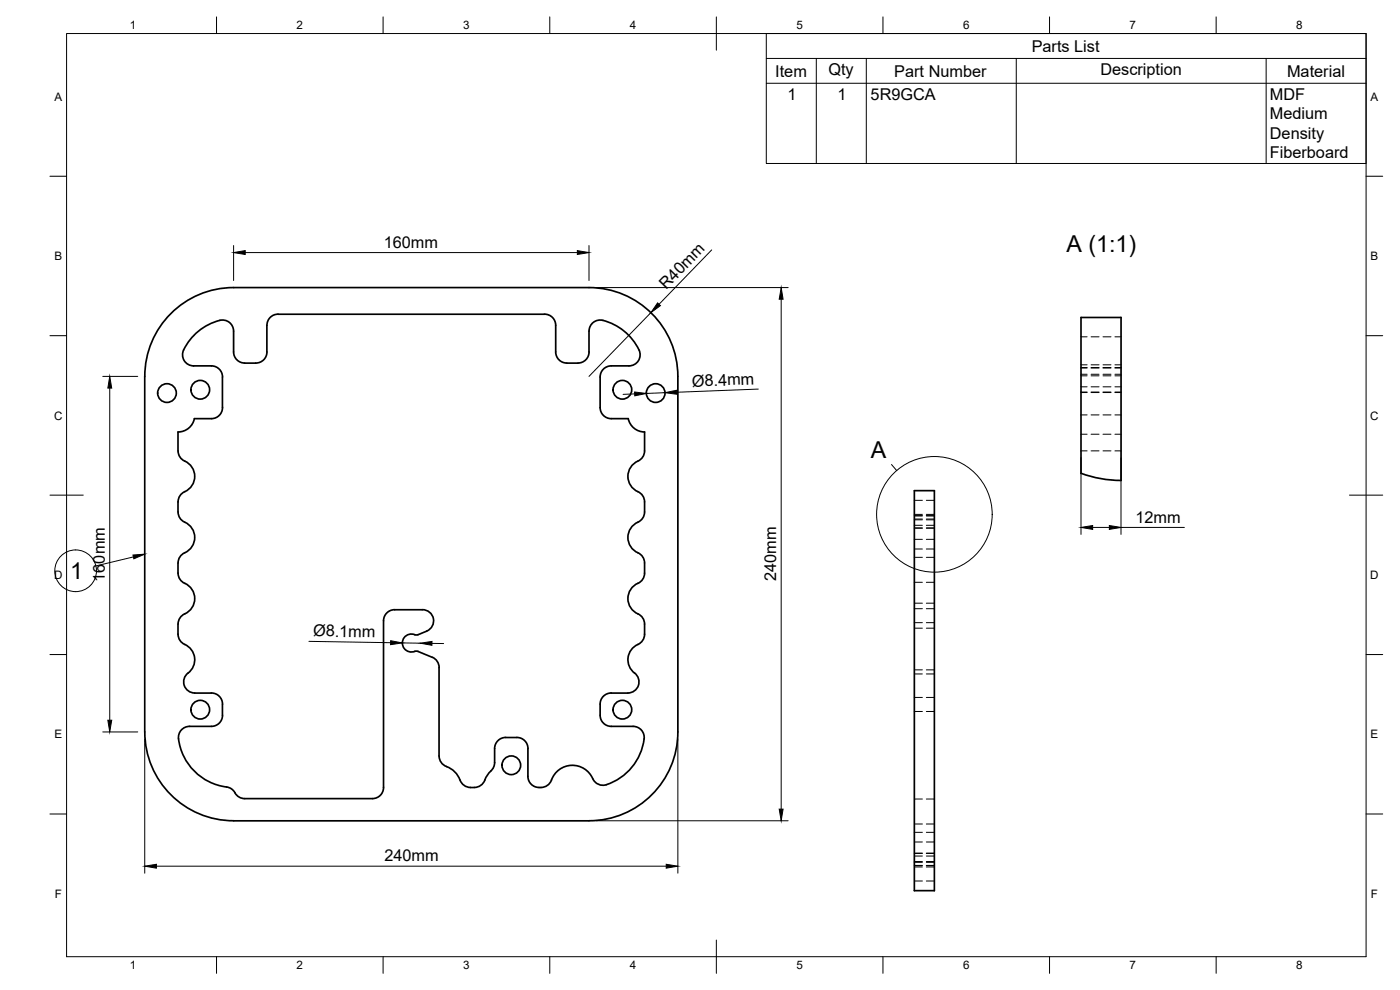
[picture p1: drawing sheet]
<svg xmlns="http://www.w3.org/2000/svg" width="420mm" height="297mm" viewBox="0 0 420 297" stroke-linecap="round" stroke-linejoin="round" font-family="sans-serif">
<!-- layer: Visible -->
<g fill="none" stroke="#000" stroke-width=".51">
<path d="M70.1 86.3h106.7a26.7 26.7 0 0 1 26.6 26.7v106.6a26.7 26.7 0 0 1-26.6 26.7M70.1 86.3a26.7 26.7 0 0 0-26.6 26.6l-.1 106.7a26.7 26.7 0 0 0 26.7 26.7M83.4 94.3h80M83.4 94.3a3.3 3.3 0 0 0-3.3 3.3v8M163.4 94.3a3.3 3.3 0 0 1 3.4 3.3v8M58.1 109.8h5.3a3.3 3.3 0 0 1 3.4 3.3v9.2a3.3 3.3 0 0 1-3.4 3.3h-5.1a5 5 0 0 1-4.9 4v5.7a3.6 3.6 0 0 0 2.7 3.4 5.1 5.1 0 0 1 2.3 4.9 5.1 5.1 0 0 1-3.4 4.2l-.9 .7-.5 1-.2 1.1v3a3.6 3.6 0 0 0 2.7 3.4 5.1 5.1 0 0 1 2.3 4.9 5.1 5.1 0 0 1-3.4 4.2l-.9 .8-.5 .9-.2 1.1v3.1a3.6 3.6 0 0 0 2.7 3.4 5.1 5.1 0 0 1 2.3 4.9 5.1 5.1 0 0 1-3.4 4.1l-.9 .8-.5 .9-.2 4.2M70.1 105.6v-6.2a3.5 3.5 0 0 0-5.3-2.9 15.9 15.9 0 0 0-10 9.6 3.3 3.3 0 0 0 3.3 3.7M70.1 105.6a3.3 3.3 0 0 0 3.3 3.3l3.4 .1a3.4 3.4 0 0 0 3.3-3.4M166.8 105.6a3.3 3.3 0 0 0 3.3 3.3l3.3 .1a3.4 3.4 0 0 0 3.4-3.4M176.8 105.6v-6.2a3.5 3.5 0 0 1 5.3-2.9 15.9 15.9 0 0 1 10 9.6 3.3 3.3 0 0 1-3.3 3.7h-5.4a3.3 3.3 0 0 0-3.3 3.3v9.2a3.3 3.3 0 0 0 3.3 3.3h5.1a5 5 0 0 0 5 4l-.1 5.7a3.6 3.6 0 0 1-2.6 3.4 5.1 5.1 0 0 0-2.3 4.9 5.1 5.1 0 0 0 3.4 4.2l.8 .7 .6 1 .1 4.1a3.6 3.6 0 0 1-2.6 3.4 5.1 5.1 0 0 0-2.3 4.9 5.1 5.1 0 0 0 3.4 4.2l.8 .8 .6 .9 .1 4.2a3.6 3.6 0 0 1-2.6 3.4 5.1 5.1 0 0 0-2.3 4.9 5.1 5.1 0 0 0 3.4 4.1l.8 .8 .6 .9 .1 4.2M274.4 147.2h6v120h-6zM336.5 144.2a34.7 34.7 0 0 1-12.1-2.2v-46.7h12v48.9"/>
<path d="M53.4 190.3a3.6 3.6 0 0 0 2.6 3.4 5 5 0 0 1 .4 8.3M118.4 183l8.4-.1a3.3 3.3 0 0 1 3.3 2.7 3.3 3.3 0 0 1-2 3.8l-2.9 1.1a3.8 3.8 0 0 0-3.9 .8 2.8 2.8 0 0 0 .2 3.5 2.8 2.8 0 0 0 3.5 .6l4.7 1.8M118.4 182.9a3.3 3.3 0 0 0-3.3 3.4v50a3.3 3.3 0 0 1-3.3 3.3h-38.4a4.2 4.2 0 0 1-3.5-2.6l-.9-.6a19.3 19.3 0 0 1-10.2-4.5 15.8 15.8 0 0 1-5.2-11.2 3.3 3.3 0 0 1 3.3-2.8h6.5a3.3 3.3 0 0 0 3.4-3.3v-3.3a3.3 3.3 0 0 0-3.4-3.4M129.7 197.2l1 .6 .7 .9 .4 1.6v26.6M193.4 190.3a3.6 3.6 0 0 1-2.5 3.4 5 5 0 0 0-.5 8.3M56.5 201.9a3.3 3.3 0 0 0-1.2 3.7 3.3 3.3 0 0 0 3.2 2.3M58.4 207.9h5M183.4 207.9h5M183.4 207.9a3.3 3.3 0 0 0-3.3 3.4v3.3a3.3 3.3 0 0 0 3.3 3.3h6.6a3.3 3.3 0 0 1 3.3 3.8M190.4 201.9a3.3 3.3 0 0 1 1.2 3.7 3.3 3.3 0 0 1-3.2 2.3M131.8 226.8l.2 1.2 .6 1 1.4 1M134 230a6.7 6.7 0 0 1 4 4.1"/>
<path d="M138.1 234a4.2 4.2 0 0 0 3.7 2.3 4.2 4.2 0 0 0 3.7-2.3M148.4 224.6a3.3 3.3 0 0 1 3.4-3.3h3.3a3.3 3.3 0 0 1 3.4 3.3M148.4 224.6v4.2a4.5 4.5 0 0 1-1.8 3.3l-1.1 2M158.4 224.6v8.3a3.7 3.7 0 0 0 3.1 3.4 3.7 3.7 0 0 0 4-2.3M165.5 234.1a6.7 6.7 0 0 1 6.4-4.5 6.7 6.7 0 0 1 6.3 4.6 3.3 3.3 0 0 0 3.8 1.2M193.3 221.7a16.7 16.7 0 0 1-11.3 13.7M70.1 246.3h106.7"/>
<circle cx="50.1" cy="117.9" r="2.8"/>
<circle cx="60.1" cy="116.9" r="2.8"/>
<circle cx="186.8" cy="116.9" r="2.8"/>
<circle cx="196.8" cy="117.9" r="2.8"/>
<circle cx="60.1" cy="212.9" r="2.8"/>
<circle cx="186.8" cy="212.9" r="2.8"/>
<circle cx="153.4" cy="229.6" r="2.8"/>
</g>
<!-- layer: Hidden -->
<g fill="none" stroke="#000" stroke-width=".3">
<path d="M324.4 110.3h1.9M324.4 117.6h1.9M324.4 116.1h1.9M324.4 101.1h1.9M324.4 109.5h1.9M324.4 112.8h1.9M324.4 110.4h1.9M324.4 117.8h1.9M324.4 112.3h1.9M327.4 110.3h2.4M327.4 117.6h2.4M327.4 116.1h2.4"/>
<path d="M327.4 101.1h2.4M327.4 109.5h2.4M327.4 112.8h2.4M327.4 110.4h2.4M327.4 117.8h2.4M327.4 112.3h2.4M331 110.3h2.4M331 117.6h2.4M331 116.1h2.4M331 101.1h2.4M331 109.5h2.4M331 112.8h2.4"/>
<path d="M331 110.4h2.4M331 117.8h2.4M331 112.3h2.4M334.6 110.3h1.8M334.6 117.6h1.8M334.6 116.1h1.8M334.6 101.1h1.8M334.6 109.5h1.8M334.6 112.8h1.8M334.6 110.4h1.8M334.6 117.8h1.8M334.6 112.3h1.8"/>
<path d="M324.4 130.3h1.9M324.4 135.3h1.9M324.4 124.5h1.9M327.4 130.3h2.4M327.4 135.3h2.4M327.4 124.5h2.4M331 130.3h2.4M331 135.3h2.4M331 124.5h2.4M334.6 130.3h1.8M334.6 135.3h1.8M334.6 124.5h1.8"/>
<path d="M274.4 154.7h2.4M274.4 158.4h2.4M274.4 157.6h2.4M274.4 150.1h2.4M274.4 154.3h2.4M274.4 156h2.4M274.4 154.8h2.4M274.4 158.5h2.4M274.4 155.7h2.4M278 154.7h2.4M278 158.4h2.4M278 157.6h2.4"/>
<path d="M278 150.1h2.4M278 154.3h2.4M278 156h2.4M278 154.8h2.4M278 158.5h2.4M278 155.7h2.4M274.4 174.7h2.4M274.4 164.7h2.4M274.4 167.2h2.4M274.4 161.8h2.4M278 174.7h2.4M278 164.7h2.4"/>
<path d="M278 167.2h2.4M278 161.8h2.4M274.4 181h2.4M274.4 188.5h2.4M274.4 182.6h2.4M274.4 186.8h2.4M278 181h2.4M278 188.5h2.4M278 182.6h2.4M278 186.8h2.4M274.4 201h2.4M274.4 213.5h2.4"/>
<path d="M274.4 209.3h2.4M274.4 202.2h2.4M278 201h2.4M278 213.5h2.4M278 209.3h2.4M278 202.2h2.4M274.4 239.7h2.4M278 239.7h2.4M274.4 259.7h2.4M274.4 247.2h2.4M274.4 249.7h2.4M274.4 256.1h2.4"/>
<path d="M274.4 252.6h2.4M274.4 256.8h2.4M274.4 258.5h2.4M274.4 258.7h2.4M274.4 256h2.4M278 259.7h2.4M278 247.2h2.4M278 249.7h2.4M278 256.1h2.4M278 252.6h2.4M278 256.8h2.4M278 258.5h2.4"/>
<path d="M278 258.7h2.4M278 256h2.4M274.4 260.1h2.4M274.4 264.3h2.4M278 260.1h2.4M278 264.3h2.4"/>
</g>
<!-- layer: Border -->
<g fill="none" stroke="#000" stroke-width=".3">
<path d="M20 10.1h390v276.9h-390zM65 5.1v5M115 5.1v5M165 5.1v5M215 5.1v10M265 5.1v5M315 5.1v5M365 5.1v5M15 52.9h5M410 52.9h5M15 100.7h5M410 100.7h5"/>
<path d="M15 148.6h10M405 148.6h10M15 196.4h5M410 196.4h5M15 244.2h5M410 244.2h5M65 287v5M115 287v5M165 287v5M215 282.1v9.9M265 287v5M315 287v5"/>
<path d="M365 287v5"/>
</g>
<!-- layer: Dimensions -->
<g fill="none" stroke="#000" stroke-width=".3">
<path d="M70.1 73.7v10.5M73.6 75.8h99.7M176.8 73.7v10.5M213.6 75l-15.8 16.3M178.9 86.3h57.6M195.3 93.8l-18.5 19.1M234.4 89.8v153M30.8 112.9h10.5M32.9 116.4v99.7M190.5 118.2l-3.5 .1M199.6 117.8l-5.6 .3M227.6 116.7l-24.5 1"/>
<path d="M324.4 137.4v22.9M336.4 137.4v22.9M327.9 158.2h5M336.4 158.2h19.1M92.7 192.4l24.5 .4M120.7 192.9l5.4 .1M129.6 193l3.5 .1M30.8 219.6h10.5M43.4 221.7v40.3M203.4 221.7v40.3M46.9 259.9h153M178.9 246.3h57.6"/>
</g>
<g fill="#000" stroke="#000" stroke-width=".3">
<path d="M70.1 75.8l3.5-.6v1.2zM173.3 75.2l3.5 .6-3.5 .6zM197.4 90.9l.8 .8-2.9 2.1zM234.4 86.3l.6 3.5h-1.2zM32.9 112.9l.6 3.5h-1.1zM190.5 117.6l3.5 .5-3.5 .7zM199.6 117.8l3.5-.7v1.2zM324.4 158.2l3.5-.5v1.1zM332.9 157.7l3.5 .5-3.5 .6zM117.2 192.2l3.5 .7-3.5 .5zM126.1 193l3.5-.5v1.1zM32.4 216.1h1.1l-.6 3.5z"/>
<path d="M43.4 259.9l3.5-.6v1.2zM199.9 259.3l3.5 .6-3.5 .6zM233.8 242.8h1.2l-.6 3.5z"/>
</g>
<!-- layer: BOM -->
<g fill="none" stroke="#000" stroke-width=".3">
<path d="M230 10.1h180v39h-180zM230 17.5h180M245 17.5v31.6M260 17.5v31.6M305 17.5v31.6M380 17.5v31.6M230 25h180M40 167.1l-11.2 2.7"/>
<circle cx="22.7" cy="171.3" r="6.3"/>
</g>
<path d="M39.9 166.5l3.5-.2-3.2 1.4z" fill="#000" stroke="#000" stroke-width=".3"/>
<!-- layer: Annotations -->
<g fill="none" stroke="#000" stroke-width=".3">
<path d="M267.5 139.4l1.6 1.8"/>
<circle cx="280.4" cy="154.3" r="17.3"/>
</g>
<g font-size="7">
<text x="320.1" y="75.6">A (1:1)</text>
<text x="261.4" y="137.4">A</text>
<text x="21" y="173.8">1</text>
</g>
<g font-size="4.9">
<text x="309.6" y="15.5">Parts List</text>
<text x="232.7" y="23">Item</text>
<text x="248.6" y="22.5">Qty</text>
<text x="268.4" y="23">Part Number</text>
<text x="330.2" y="22.5">Description</text>
<text x="386.3" y="23">Material</text>
<text x="236.3" y="29.9">1</text>
<text x="251.3" y="29.9">1</text>
<text x="261.3" y="30">5R9GCA</text>
<text x="381.1" y="30">MDF</text>
<text x="381.1" y="35.8">Medium</text>
<text x="381.1" y="41.7">Density</text>
<text x="381.1" y="47.5">Fiberboard</text>
<text x="115.2" y="74.3">160mm</text>
<text x="199.9" y="87" transform="rotate(-46 199.9 87)">R40mm</text>
<text x="207.7" y="116" transform="rotate(-2 207.7 116)">Ø8.4mm</text>
<text x="340.8" y="156.9">12mm</text>
<text x="31.5" y="174.5" transform="rotate(-90 31.5 174.5)">160mm</text>
<text x="233" y="174.3" transform="rotate(-90 233 174.3)">240mm</text>
<text x="93.9" y="190.9" transform="rotate(1 93.9 190.9)">Ø8.1mm</text>
<text x="115.4" y="258.4">240mm</text>
</g>
<g font-size="3.5">
<text x="39" y="8.8">1</text>
<text x="89" y="8.8">2</text>
<text x="139" y="8.8">3</text>
<text x="189" y="8.8">4</text>
<text x="239" y="8.8">5</text>
<text x="289" y="8.8">6</text>
<text x="339" y="8.8">7</text>
<text x="389" y="8.8">8</text>
<text x="16.3" y="30.2">A</text>
<text x="411.3" y="30.2">A</text>
<text x="16.3" y="78">B</text>
<text x="411.3" y="78">B</text>
<text x="16.2" y="125.9">C</text>
<text x="411.2" y="125.9">C</text>
<text x="16.2" y="173.7">D</text>
<text x="411.2" y="173.7">D</text>
<text x="16.3" y="221.6">E</text>
<text x="411.3" y="221.6">E</text>
<text x="16.4" y="269.4">F</text>
<text x="411.4" y="269.4">F</text>
<text x="39" y="290.8">1</text>
<text x="89" y="290.8">2</text>
<text x="139" y="290.8">3</text>
<text x="189" y="290.8">4</text>
<text x="239" y="290.8">5</text>
<text x="289" y="290.8">6</text>
<text x="339" y="290.8">7</text>
<text x="389" y="290.8">8</text>
</g>
</svg>
